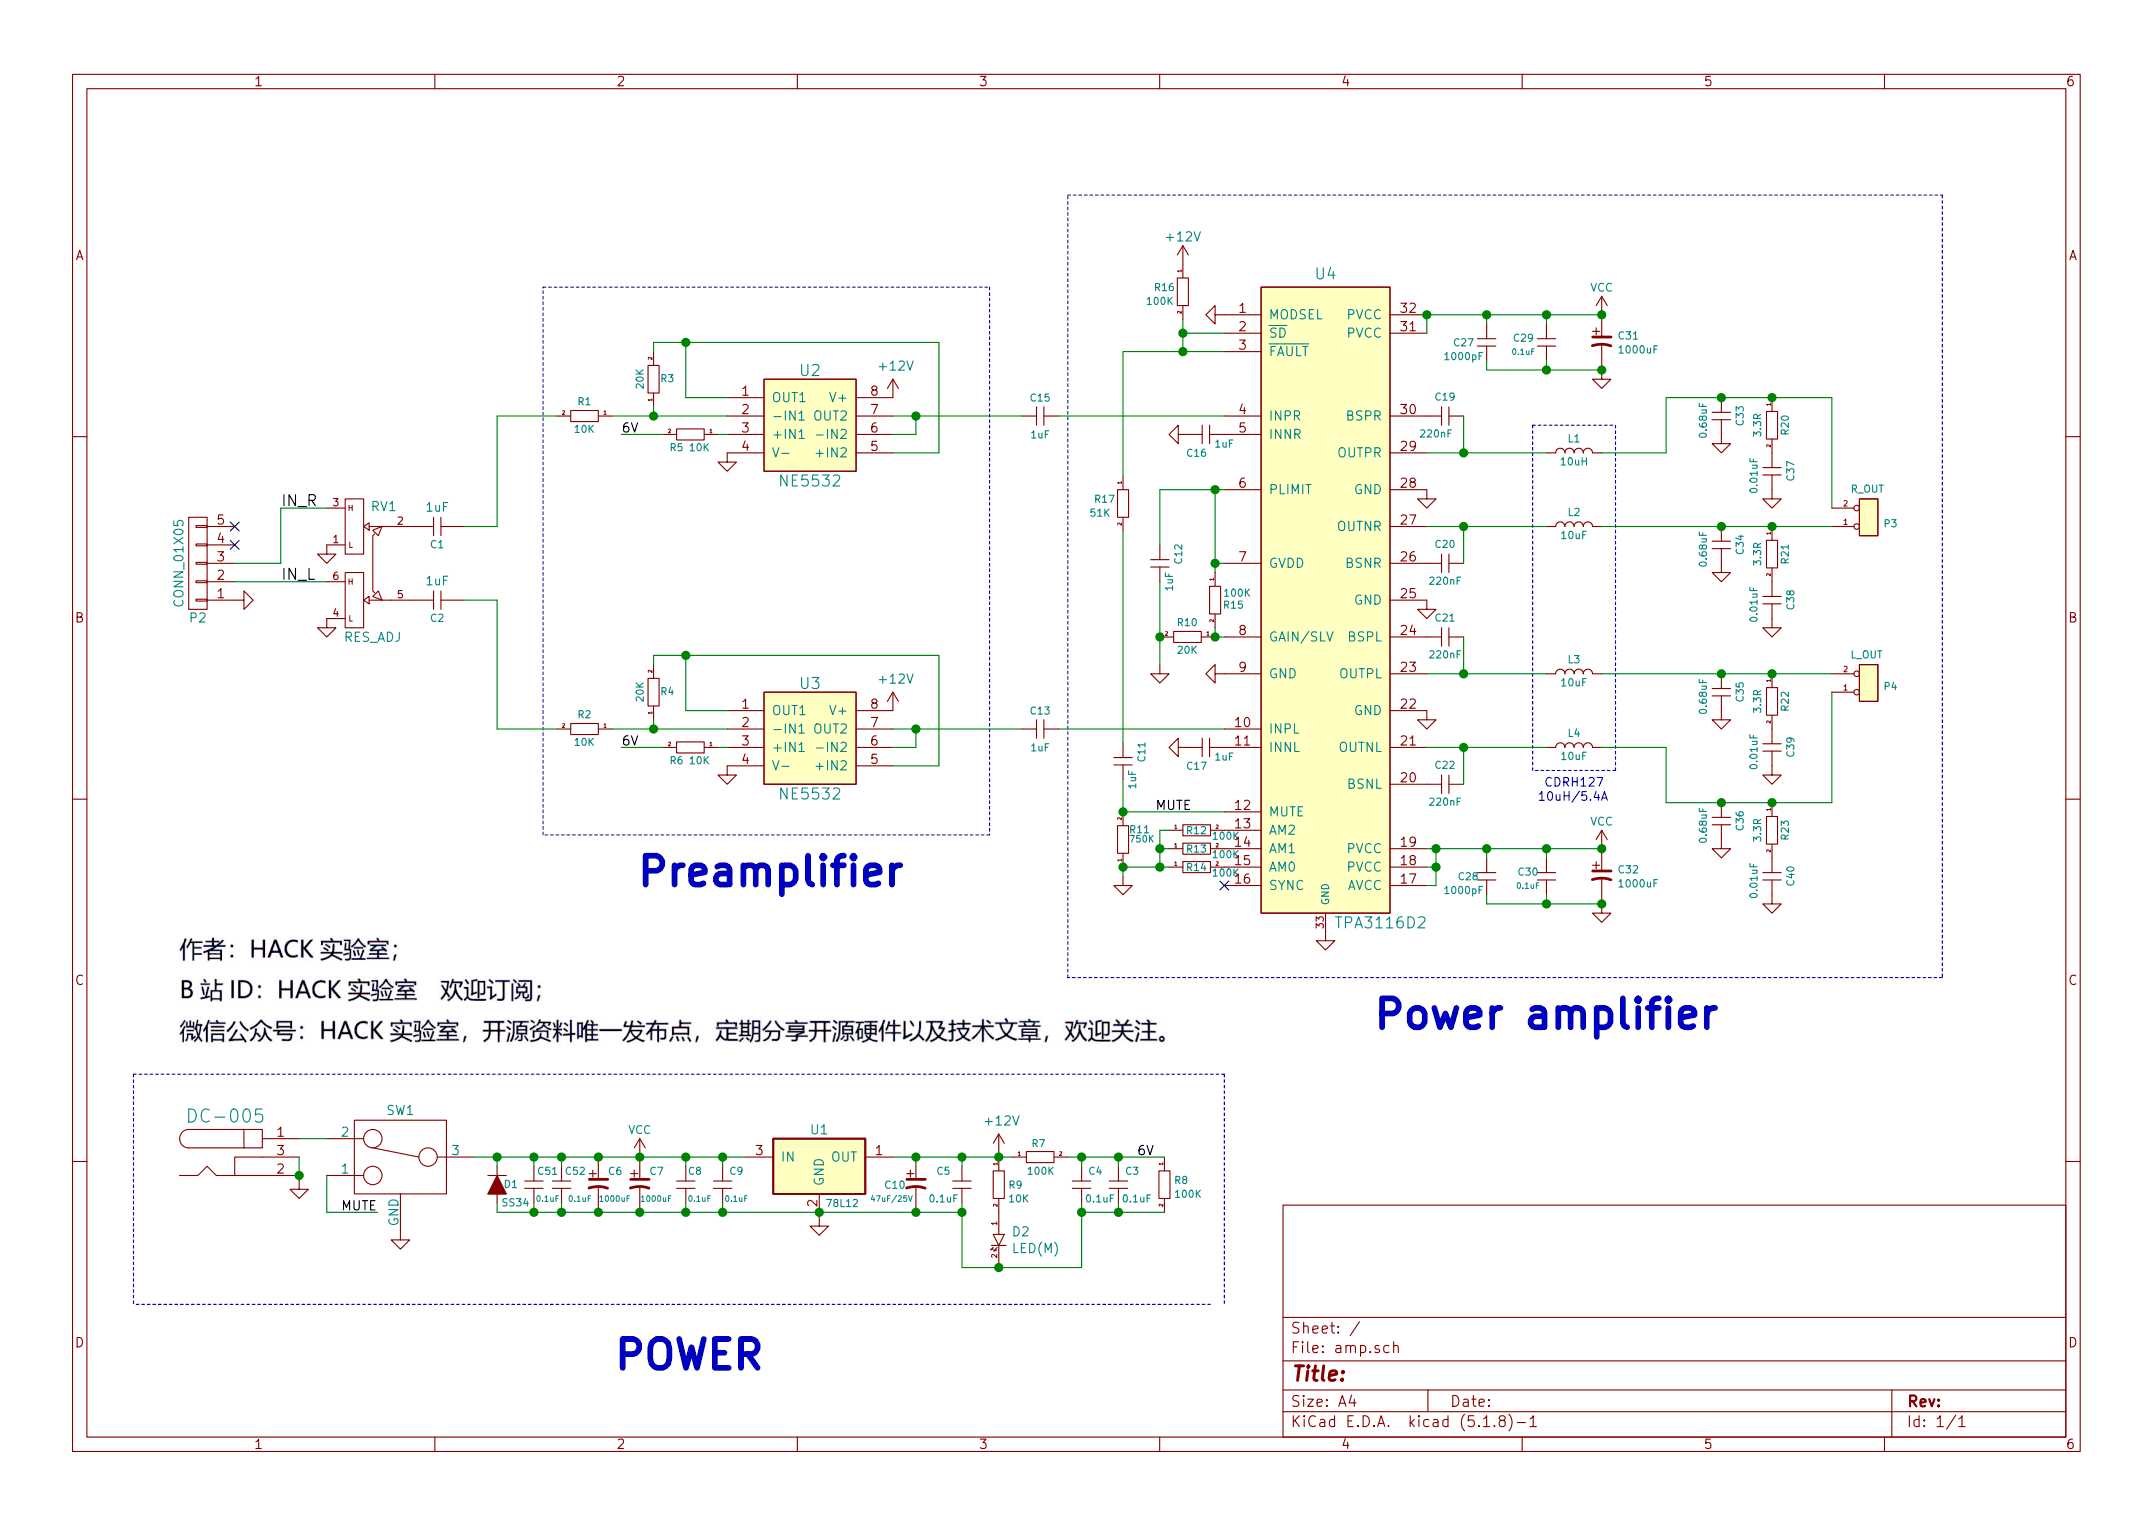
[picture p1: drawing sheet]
EESchema Schematic File Version 4
EELAYER 30 0
EELAYER END
$Descr A4 11693 8268
encoding utf-8
Sheet 1 1
Title ""
Date ""
Rev ""
Comp ""
Comment1 ""
Comment2 ""
Comment3 ""
Comment4 ""
$EndDescr
$Comp
L LibCool:C(M) C2
U 1 1
P 2375 3250
F 0 "C2" H 2375 3350 40  0000 C CNN
F 1 "1uF" H 2375 3150 47  0000 C CNN
F 2 "Capacitor_THT:CP_Radial_D5.0mm_P2.50mm" H 2413 3100 30  0001 C CNN
F 3 "" H 2375 3250 60  0000 C CNN
	1    2375 3250
	1    0    0    1   
$EndComp
Wire Wire Line
	1525 2750 1775 2750
NoConn ~ 1275 2850
NoConn ~ 1275 2950
$Comp
L amp-rescue:CONN_01X05-Hifi-rescue P2
U 1 1
P 1075 3050
F 0 "P2" H 1075 3350 50  0000 C CNN
F 1 "CONN_01X05" V 1175 3050 50  0000 C CNN
F 2 "NewLibCool:Audio_3.5mm" H 1075 3050 50  0001 C CNN
F 3 "" H 1075 3050 50  0000 C CNN
	1    1075 3050
	-1   0    0    1   
$EndComp
Text Label 1525 2750 0    60   ~ 0
IN_R
Text Label 1525 3150 0    60   ~ 0
IN_L
$Comp
L power:GND #PWR03
U 1 1
P 1275 3250
F 0 "#PWR03" H 1275 3000 50  0001 C CNN
F 1 "GND" H 1275 3100 50  0001 C CNN
F 2 "" H 1275 3250 50  0000 C CNN
F 3 "" H 1275 3250 50  0000 C CNN
	1    1275 3250
	0    -1   1    0   
$EndComp
$Comp
L power:GND #PWR01
U 1 1
P 1775 2950
F 0 "#PWR01" H 1775 2700 50  0001 C CNN
F 1 "GND" H 1775 2800 50  0001 C CNN
F 2 "" H 1775 2950 50  0000 C CNN
F 3 "" H 1775 2950 50  0000 C CNN
	1    1775 2950
	-1   0    0    -1  
$EndComp
$Comp
L power:GND #PWR02
U 1 1
P 1775 3350
F 0 "#PWR02" H 1775 3100 50  0001 C CNN
F 1 "GND" H 1775 3200 50  0001 C CNN
F 2 "" H 1775 3350 50  0000 C CNN
F 3 "" H 1775 3350 50  0000 C CNN
	1    1775 3350
	-1   0    0    -1  
$EndComp
Wire Wire Line
	1275 3050 1525 3050
Wire Wire Line
	7750 4600 7800 4600
Wire Wire Line
	7800 4600 7800 4700
Wire Wire Line
	7750 4800 7800 4800
Wire Wire Line
	7750 4700 7800 4700
Connection ~ 7800 4700
Wire Wire Line
	7800 4700 7800 4800
$Comp
L power:GND #PWR0101
U 1 1
P 7750 3250
F 0 "#PWR0101" H 7750 3000 50  0001 C CNN
F 1 "GND" H 7750 3100 50  0001 C CNN
F 2 "" H 7750 3250 50  0000 C CNN
F 3 "" H 7750 3250 50  0000 C CNN
	1    7750 3250
	1    0    0    -1  
$EndComp
$Comp
L power:GND #PWR0102
U 1 1
P 6100 4750
F 0 "#PWR0102" H 6100 4500 50  0001 C CNN
F 1 "GND" H 6100 4600 50  0001 C CNN
F 2 "" H 6100 4750 50  0000 C CNN
F 3 "" H 6100 4750 50  0000 C CNN
	1    6100 4750
	1    0    0    -1  
$EndComp
$Comp
L power:VCC #PWR0103
U 1 1
P 8700 4600
F 0 "#PWR0103" H 8700 4450 50  0001 C CNN
F 1 "VCC" H 8700 4750 43  0000 C CNN
F 2 "" H 8700 4600 50  0000 C CNN
F 3 "" H 8700 4600 50  0000 C CNN
	1    8700 4600
	1    0    0    -1  
$EndComp
Connection ~ 7800 4600
$Comp
L power:GND #PWR0104
U 1 1
P 7750 2650
F 0 "#PWR0104" H 7750 2400 50  0001 C CNN
F 1 "GND" H 7750 2500 50  0001 C CNN
F 2 "" H 7750 2650 50  0000 C CNN
F 3 "" H 7750 2650 50  0000 C CNN
	1    7750 2650
	1    0    0    -1  
$EndComp
$Comp
L power:GND #PWR0105
U 1 1
P 7750 3850
F 0 "#PWR0105" H 7750 3600 50  0001 C CNN
F 1 "GND" H 7750 3700 50  0001 C CNN
F 2 "" H 7750 3850 50  0000 C CNN
F 3 "" H 7750 3850 50  0000 C CNN
	1    7750 3850
	1    0    0    -1  
$EndComp
$Comp
L LibCool:Inductor L2
U 1 1
P 8550 2850
F 0 "L2" V 8625 2850 40  0000 C CNN
F 1 "10uF" V 8500 2850 40  0000 C CNN
F 2 "Inductor_SMD:L_Bourns_SRR1260" H 8550 2850 60  0001 C CNN
F 3 "" H 8550 2850 60  0000 C CNN
	1    8550 2850
	0    -1   -1   0   
$EndComp
Wire Wire Line
	7750 2850 7950 2850
Wire Wire Line
	7750 3650 7950 3650
$Comp
L LibCool:Inductor L3
U 1 1
P 8550 3650
F 0 "L3" V 8625 3650 40  0000 C CNN
F 1 "10uF" V 8500 3650 40  0000 C CNN
F 2 "Inductor_SMD:L_Bourns_SRR1260" H 8550 3650 60  0001 C CNN
F 3 "" H 8550 3650 60  0000 C CNN
	1    8550 3650
	0    -1   -1   0   
$EndComp
Wire Wire Line
	7750 2450 7950 2450
Wire Wire Line
	7750 4050 7950 4050
$Comp
L LibCool:Inductor L1
U 1 1
P 8550 2450
F 0 "L1" V 8625 2450 40  0000 C CNN
F 1 "10uH" V 8500 2450 40  0000 C CNN
F 2 "Inductor_SMD:L_Bourns_SRR1260" H 8550 2450 60  0001 C CNN
F 3 "" H 8550 2450 60  0000 C CNN
	1    8550 2450
	0    -1   -1   0   
$EndComp
$Comp
L LibCool:Inductor L4
U 1 1
P 8550 4050
F 0 "L4" V 8625 4050 40  0000 C CNN
F 1 "10uF" V 8500 4050 40  0000 C CNN
F 2 "Inductor_SMD:L_Bourns_SRR1260" H 8550 4050 60  0001 C CNN
F 3 "" H 8550 4050 60  0000 C CNN
	1    8550 4050
	0    -1   -1   0   
$EndComp
Wire Wire Line
	7950 2250 7950 2450
Connection ~ 7950 2450
Wire Wire Line
	7950 3050 7950 2850
Connection ~ 7950 2850
Wire Wire Line
	7950 3450 7950 3650
Connection ~ 7950 3650
Wire Wire Line
	7950 4250 7950 4050
Connection ~ 7950 4050
$Comp
L LibCool:C(MM) C19
U 1 1
P 7850 2250
F 0 "C19" H 7850 2150 39  0000 C CNN
F 1 "220nF" H 7900 2350 39  0000 C CNN
F 2 "NewLibCool:0805_C" H 7888 2100 30  0001 C CNN
F 3 "" H 7850 2250 60  0000 C CNN
	1    7850 2250
	-1   0    0    1   
$EndComp
$Comp
L LibCool:C(MM) C21
U 1 1
P 7850 3450
F 0 "C21" H 7850 3350 39  0000 C CNN
F 1 "220nF" H 7850 3550 39  0000 C CNN
F 2 "NewLibCool:0805_C" H 7888 3300 30  0001 C CNN
F 3 "" H 7850 3450 60  0000 C CNN
	1    7850 3450
	-1   0    0    1   
$EndComp
$Comp
L LibCool:C(MM) C20
U 1 1
P 7850 3050
F 0 "C20" H 7850 2950 39  0000 C CNN
F 1 "220nF" H 7850 3150 39  0000 C CNN
F 2 "NewLibCool:0805_C" H 7888 2900 30  0001 C CNN
F 3 "" H 7850 3050 60  0000 C CNN
	1    7850 3050
	-1   0    0    1   
$EndComp
$Comp
L LibCool:C(MM) C22
U 1 1
P 7850 4250
F 0 "C22" H 7850 4150 39  0000 C CNN
F 1 "220nF" H 7850 4350 39  0000 C CNN
F 2 "NewLibCool:0805_C" H 7888 4100 30  0001 C CNN
F 3 "" H 7850 4250 60  0000 C CNN
	1    7850 4250
	-1   0    0    1   
$EndComp
$Comp
L LibCool:CONN_2(M) P3
U 1 1
P 10200 2800
F 0 "P3" H 10228 2838 39  0000 L CNN
F 1 "R_OUT" H 10050 2650 39  0000 L CNN
F 2 "Connector_Phoenix_MSTB:PhoenixContact_MSTBA_2,5_2-G_1x02_P5.00mm_Horizontal" H 10200 2800 60  0001 C CNN
F 3 "" H 10200 2800 60  0000 C CNN
	1    10200 2800
	1    0    0    1   
$EndComp
$Comp
L LibCool:CONN_2(M) P4
U 1 1
P 10200 3700
F 0 "P4" H 10228 3722 39  0000 L CNN
F 1 "L_OUT" H 10050 3550 39  0000 L CNN
F 2 "Connector_Phoenix_MSTB:PhoenixContact_MSTBA_2,5_2-G_1x02_P5.00mm_Horizontal" H 10200 3700 60  0001 C CNN
F 3 "" H 10200 3700 60  0000 C CNN
	1    10200 3700
	1    0    0    1   
$EndComp
$Comp
L LibCool:C(MM) C33
U 1 1
P 9350 2250
F 0 "C33" H 9350 2150 39  0000 C CNN
F 1 "0.68uF" H 9325 2350 39  0000 C CNN
F 2 "NewLibCool:0805_C" H 9388 2100 30  0001 C CNN
F 3 "" H 9350 2250 60  0000 C CNN
	1    9350 2250
	0    -1   -1   0   
$EndComp
$Comp
L LibCool:C(MM) C34
U 1 1
P 9350 2950
F 0 "C34" H 9350 2850 39  0000 C CNN
F 1 "0.68uF" H 9325 3050 39  0000 C CNN
F 2 "NewLibCool:0805_C" H 9388 2800 30  0001 C CNN
F 3 "" H 9350 2950 60  0000 C CNN
	1    9350 2950
	0    -1   -1   0   
$EndComp
$Comp
L LibCool:C(MM) C36
U 1 1
P 9350 4450
F 0 "C36" H 9350 4350 39  0000 C CNN
F 1 "0.68uF" H 9325 4550 39  0000 C CNN
F 2 "NewLibCool:0805_C" H 9388 4300 30  0001 C CNN
F 3 "" H 9350 4450 60  0000 C CNN
	1    9350 4450
	0    -1   -1   0   
$EndComp
$Comp
L power:GND #PWR0110
U 1 1
P 9350 2350
F 0 "#PWR0110" H 9350 2100 50  0001 C CNN
F 1 "GND" H 9350 2200 50  0001 C CNN
F 2 "" H 9350 2350 50  0000 C CNN
F 3 "" H 9350 2350 50  0000 C CNN
	1    9350 2350
	1    0    0    -1  
$EndComp
$Comp
L power:GND #PWR0111
U 1 1
P 9350 3050
F 0 "#PWR0111" H 9350 2800 50  0001 C CNN
F 1 "GND" H 9350 2900 50  0001 C CNN
F 2 "" H 9350 3050 50  0000 C CNN
F 3 "" H 9350 3050 50  0000 C CNN
	1    9350 3050
	1    0    0    -1  
$EndComp
$Comp
L power:GND #PWR0112
U 1 1
P 9350 4550
F 0 "#PWR0112" H 9350 4300 50  0001 C CNN
F 1 "GND" H 9350 4400 50  0001 C CNN
F 2 "" H 9350 4550 50  0000 C CNN
F 3 "" H 9350 4550 50  0000 C CNN
	1    9350 4550
	1    0    0    -1  
$EndComp
Wire Wire Line
	9950 2150 9950 2750
$Comp
L LibCool:RES(M) R20
U 1 1
P 9625 2300
F 0 "R20" H 9625 2375 39  0000 C CNN
F 1 "3.3R" H 9625 2225 39  0000 C CNN
F 2 "NewLibCool:0805_R" H 9625 2300 60  0001 C CNN
F 3 "" H 9625 2300 60  0000 C CNN
	1    9625 2300
	0    1    1    0   
$EndComp
$Comp
L LibCool:C(MM) C37
U 1 1
P 9625 2550
F 0 "C37" H 9625 2450 39  0000 C CNN
F 1 "0.01uF" H 9600 2650 39  0000 C CNN
F 2 "NewLibCool:0805_C" H 9663 2400 30  0001 C CNN
F 3 "" H 9625 2550 60  0000 C CNN
	1    9625 2550
	0    -1   -1   0   
$EndComp
$Comp
L power:GND #PWR0113
U 1 1
P 9625 2650
F 0 "#PWR0113" H 9625 2400 50  0001 C CNN
F 1 "GND" H 9625 2500 50  0001 C CNN
F 2 "" H 9625 2650 50  0000 C CNN
F 3 "" H 9625 2650 50  0000 C CNN
	1    9625 2650
	1    0    0    -1  
$EndComp
Wire Wire Line
	8700 2450 9050 2450
Wire Wire Line
	9050 2450 9050 2150
$Comp
L LibCool:RES(M) R22
U 1 1
P 9625 3800
F 0 "R22" H 9625 3875 39  0000 C CNN
F 1 "3.3R" H 9625 3725 39  0000 C CNN
F 2 "NewLibCool:0805_R" H 9625 3800 60  0001 C CNN
F 3 "" H 9625 3800 60  0000 C CNN
	1    9625 3800
	0    1    1    0   
$EndComp
$Comp
L LibCool:C(MM) C39
U 1 1
P 9625 4050
F 0 "C39" H 9625 3950 39  0000 C CNN
F 1 "0.01uF" H 9600 4150 39  0000 C CNN
F 2 "NewLibCool:0805_C" H 9663 3900 30  0001 C CNN
F 3 "" H 9625 4050 60  0000 C CNN
	1    9625 4050
	0    -1   -1   0   
$EndComp
$Comp
L power:GND #PWR0114
U 1 1
P 9625 4150
F 0 "#PWR0114" H 9625 3900 50  0001 C CNN
F 1 "GND" H 9625 4000 50  0001 C CNN
F 2 "" H 9625 4150 50  0000 C CNN
F 3 "" H 9625 4150 50  0000 C CNN
	1    9625 4150
	1    0    0    -1  
$EndComp
Wire Wire Line
	9050 2150 9350 2150
$Comp
L LibCool:C(MM) C35
U 1 1
P 9350 3750
F 0 "C35" H 9350 3650 39  0000 C CNN
F 1 "0.68uF" H 9325 3850 39  0000 C CNN
F 2 "NewLibCool:0805_C" H 9388 3600 30  0001 C CNN
F 3 "" H 9350 3750 60  0000 C CNN
	1    9350 3750
	0    -1   -1   0   
$EndComp
$Comp
L power:GND #PWR0115
U 1 1
P 9350 3850
F 0 "#PWR0115" H 9350 3600 50  0001 C CNN
F 1 "GND" H 9350 3700 50  0001 C CNN
F 2 "" H 9350 3850 50  0000 C CNN
F 3 "" H 9350 3850 50  0000 C CNN
	1    9350 3850
	1    0    0    -1  
$EndComp
Wire Wire Line
	8700 4050 9050 4050
Wire Wire Line
	9050 4050 9050 4350
Wire Wire Line
	9050 4350 9350 4350
Wire Wire Line
	9950 4350 9950 3750
$Comp
L LibCool:RES(M) R21
U 1 1
P 9625 3000
F 0 "R21" H 9625 3075 39  0000 C CNN
F 1 "3.3R" H 9625 2925 39  0000 C CNN
F 2 "NewLibCool:0805_R" H 9625 3000 60  0001 C CNN
F 3 "" H 9625 3000 60  0000 C CNN
	1    9625 3000
	0    1    1    0   
$EndComp
$Comp
L LibCool:C(MM) C38
U 1 1
P 9625 3250
F 0 "C38" H 9625 3150 39  0000 C CNN
F 1 "0.01uF" H 9600 3350 39  0000 C CNN
F 2 "NewLibCool:0805_C" H 9663 3100 30  0001 C CNN
F 3 "" H 9625 3250 60  0000 C CNN
	1    9625 3250
	0    -1   -1   0   
$EndComp
$Comp
L power:GND #PWR0116
U 1 1
P 9625 3350
F 0 "#PWR0116" H 9625 3100 50  0001 C CNN
F 1 "GND" H 9625 3200 50  0001 C CNN
F 2 "" H 9625 3350 50  0000 C CNN
F 3 "" H 9625 3350 50  0000 C CNN
	1    9625 3350
	1    0    0    -1  
$EndComp
$Comp
L LibCool:RES(M) R23
U 1 1
P 9625 4500
F 0 "R23" H 9625 4575 39  0000 C CNN
F 1 "3.3R" H 9625 4425 39  0000 C CNN
F 2 "NewLibCool:0805_R" H 9625 4500 60  0001 C CNN
F 3 "" H 9625 4500 60  0000 C CNN
	1    9625 4500
	0    1    1    0   
$EndComp
$Comp
L LibCool:C(MM) C40
U 1 1
P 9625 4750
F 0 "C40" H 9625 4650 39  0000 C CNN
F 1 "0.01uF" H 9600 4850 39  0000 C CNN
F 2 "NewLibCool:0805_C" H 9663 4600 30  0001 C CNN
F 3 "" H 9625 4750 60  0000 C CNN
	1    9625 4750
	0    -1   -1   0   
$EndComp
$Comp
L power:GND #PWR0117
U 1 1
P 9625 4850
F 0 "#PWR0117" H 9625 4600 50  0001 C CNN
F 1 "GND" H 9625 4700 50  0001 C CNN
F 2 "" H 9625 4850 50  0000 C CNN
F 3 "" H 9625 4850 50  0000 C CNN
	1    9625 4850
	1    0    0    -1  
$EndComp
Connection ~ 9350 2150
Connection ~ 9625 2150
Wire Wire Line
	9625 2150 9950 2150
Wire Wire Line
	9350 2150 9625 2150
Connection ~ 9625 2850
Wire Wire Line
	9350 2850 9625 2850
Wire Wire Line
	9625 2850 9950 2850
Connection ~ 9625 3650
Wire Wire Line
	9350 3650 9625 3650
Wire Wire Line
	9625 3650 9950 3650
Connection ~ 9350 4350
Connection ~ 9625 4350
Wire Wire Line
	9350 4350 9625 4350
Wire Wire Line
	9625 4350 9950 4350
Wire Notes Line
	8775 2300 8775 4175
Wire Notes Line
	8775 4175 8325 4175
Wire Notes Line
	8325 4175 8325 2300
Wire Notes Line
	8325 2300 8775 2300
Text Notes 8350 4350 0    47   ~ 0
 CDRH127\n10uH/5.4A
$Comp
L LibCool:C(MM) C27
U 1 1
P 8075 1850
F 0 "C27" V 8075 1725 39  0000 C CNN
F 1 "1000pF" V 8150 1725 39  0000 C CNN
F 2 "NewLibCool:0805_C" H 8113 1700 30  0001 C CNN
F 3 "" H 8075 1850 60  0000 C CNN
	1    8075 1850
	0    1    1    0   
$EndComp
$Comp
L LibCool:C(MM) C29
U 1 1
P 8400 1850
F 0 "C29" V 8375 1725 39  0000 C CNN
F 1 "0.1uF" V 8450 1725 31  0000 C CNN
F 2 "NewLibCool:0805_C" H 8438 1700 30  0001 C CNN
F 3 "" H 8400 1850 60  0000 C CNN
	1    8400 1850
	0    1    1    0   
$EndComp
$Comp
L power:GND #PWR0118
U 1 1
P 8700 2000
F 0 "#PWR0118" H 8700 1750 50  0001 C CNN
F 1 "GND" H 8700 1850 50  0001 C CNN
F 2 "" H 8700 2000 50  0000 C CNN
F 3 "" H 8700 2000 50  0000 C CNN
	1    8700 2000
	1    0    0    -1  
$EndComp
$Comp
L LibCool:C(MM) C28
U 1 1
P 8075 4750
F 0 "C28" V 8075 4650 39  0000 C CNN
F 1 "1000pF" V 8150 4625 39  0000 C CNN
F 2 "NewLibCool:0805_C" H 8113 4600 30  0001 C CNN
F 3 "" H 8075 4750 60  0000 C CNN
	1    8075 4750
	0    1    1    0   
$EndComp
$Comp
L LibCool:C(MM) C30
U 1 1
P 8400 4750
F 0 "C30" V 8375 4650 39  0000 C CNN
F 1 "0.1uF" V 8450 4650 31  0000 C CNN
F 2 "NewLibCool:0805_C" H 8438 4600 30  0001 C CNN
F 3 "" H 8400 4750 60  0000 C CNN
	1    8400 4750
	0    1    1    0   
$EndComp
$Comp
L power:GND #PWR0119
U 1 1
P 8700 4900
F 0 "#PWR0119" H 8700 4650 50  0001 C CNN
F 1 "GND" H 8700 4750 50  0001 C CNN
F 2 "" H 8700 4900 50  0000 C CNN
F 3 "" H 8700 4900 50  0000 C CNN
	1    8700 4900
	1    0    0    -1  
$EndComp
$Comp
L LibCool:CC1 C31
U 1 1
P 8700 1850
F 0 "C31" H 8784 1888 40  0000 L CNN
F 1 "1000uF" H 8784 1812 40  0000 L CNN
F 2 "Capacitor_THT:CP_Radial_D10.0mm_P5.00mm" H 8700 1850 60  0001 C CNN
F 3 "" H 8700 1850 60  0000 C CNN
	1    8700 1850
	1    0    0    -1  
$EndComp
Wire Wire Line
	8700 2000 8400 2000
Wire Wire Line
	8400 2000 8400 1950
Connection ~ 8700 2000
Wire Wire Line
	7750 1700 8075 1700
Wire Wire Line
	8400 1750 8400 1700
Connection ~ 8400 1700
Wire Wire Line
	8400 1700 8700 1700
Wire Wire Line
	8075 1750 8075 1700
Connection ~ 8075 1700
Wire Wire Line
	8075 1700 8400 1700
Wire Wire Line
	8400 2000 8075 2000
Connection ~ 8400 2000
Wire Wire Line
	8075 1950 8075 2000
$Comp
L LibCool:CC1 C32
U 1 1
P 8700 4750
F 0 "C32" H 8784 4788 40  0000 L CNN
F 1 "1000uF" H 8784 4712 40  0000 L CNN
F 2 "Capacitor_THT:CP_Radial_D10.0mm_P5.00mm" H 8700 4750 60  0001 C CNN
F 3 "" H 8700 4750 60  0000 C CNN
	1    8700 4750
	1    0    0    -1  
$EndComp
Wire Wire Line
	8700 4900 8400 4900
Wire Wire Line
	8075 4900 8075 4850
Connection ~ 8700 4900
Wire Wire Line
	7800 4600 8075 4600
Wire Wire Line
	8075 4650 8075 4600
Connection ~ 8075 4600
Wire Wire Line
	8075 4600 8400 4600
Wire Wire Line
	7750 1800 7750 1700
Wire Wire Line
	8400 4650 8400 4600
Connection ~ 8400 4600
Wire Wire Line
	8400 4600 8700 4600
Wire Wire Line
	8400 4850 8400 4900
Connection ~ 8400 4900
Wire Wire Line
	8400 4900 8075 4900
Connection ~ 8700 4600
$Comp
L power:GND #PWR0120
U 1 1
P 6650 1700
F 0 "#PWR0120" H 6650 1450 50  0001 C CNN
F 1 "GND" H 6650 1550 50  0001 C CNN
F 2 "" H 6650 1700 50  0000 C CNN
F 3 "" H 6650 1700 50  0000 C CNN
	1    6650 1700
	0    1    1    0   
$EndComp
Wire Wire Line
	6650 1800 6425 1800
$Comp
L LibCool:C(MM) C16
U 1 1
P 6550 2350
F 0 "C16" H 6500 2250 39  0000 C CNN
F 1 "1uF" H 6650 2300 39  0000 C CNN
F 2 "NewLibCool:0805_C" H 6588 2200 30  0001 C CNN
F 3 "" H 6550 2350 60  0000 C CNN
	1    6550 2350
	1    0    0    -1  
$EndComp
$Comp
L power:GND #PWR0121
U 1 1
P 6450 2350
F 0 "#PWR0121" H 6450 2100 50  0001 C CNN
F 1 "GND" H 6450 2200 50  0001 C CNN
F 2 "" H 6450 2350 50  0000 C CNN
F 3 "" H 6450 2350 50  0000 C CNN
	1    6450 2350
	0    1    1    0   
$EndComp
$Comp
L LibCool:C(MM) C17
U 1 1
P 6550 4050
F 0 "C17" H 6500 3950 39  0000 C CNN
F 1 "1uF" H 6650 4000 39  0000 C CNN
F 2 "NewLibCool:0805_C" H 6588 3900 30  0001 C CNN
F 3 "" H 6550 4050 60  0000 C CNN
	1    6550 4050
	1    0    0    -1  
$EndComp
$Comp
L power:GND #PWR0122
U 1 1
P 6450 4050
F 0 "#PWR0122" H 6450 3800 50  0001 C CNN
F 1 "GND" H 6450 3900 50  0001 C CNN
F 2 "" H 6450 4050 50  0000 C CNN
F 3 "" H 6450 4050 50  0000 C CNN
	1    6450 4050
	0    1    1    0   
$EndComp
$Comp
L power:GND #PWR0123
U 1 1
P 6650 3650
F 0 "#PWR0123" H 6650 3400 50  0001 C CNN
F 1 "GND" H 6650 3500 50  0001 C CNN
F 2 "" H 6650 3650 50  0000 C CNN
F 3 "" H 6650 3650 50  0000 C CNN
	1    6650 3650
	0    1    1    0   
$EndComp
Connection ~ 7750 1700
$Comp
L LibCool:TPA3116D2 U4
U 1 1
P 7200 3250
F 0 "U4" H 7200 5025 60  0000 C CNN
F 1 "TPA3116D2" H 7500 1500 60  0000 C CNN
F 2 "NewLibCool:HTSSOP-32-1EP" H 7300 4150 60  0001 C CNN
F 3 "" H 7300 4150 60  0001 C CNN
	1    7200 3250
	1    0    0    -1  
$EndComp
$Comp
L LibCool:RES(M) R15
U 1 1
P 6600 3250
F 0 "R15" V 6625 3350 39  0000 C CNN
F 1 "100K" V 6560 3370 39  0000 C CNN
F 2 "NewLibCool:0805_R" H 6600 3250 60  0001 C CNN
F 3 "" H 6600 3250 60  0000 C CNN
	1    6600 3250
	0    1    1    0   
$EndComp
$Comp
L LibCool:RES(M) R10
U 1 1
P 6450 3450
F 0 "R10" H 6450 3375 39  0000 C CNN
F 1 "20K" H 6450 3525 39  0000 C CNN
F 2 "NewLibCool:0805_R" H 6450 3450 60  0001 C CNN
F 3 "" H 6450 3450 60  0000 C CNN
	1    6450 3450
	-1   0    0    1   
$EndComp
$Comp
L power:GND #PWR0124
U 1 1
P 6300 3600
F 0 "#PWR0124" H 6300 3350 50  0001 C CNN
F 1 "GND" H 6300 3450 50  0001 C CNN
F 2 "" H 6300 3600 50  0000 C CNN
F 3 "" H 6300 3600 50  0000 C CNN
	1    6300 3600
	1    0    0    -1  
$EndComp
Wire Wire Line
	6650 2650 6600 2650
Wire Wire Line
	6600 2650 6600 3050
Wire Wire Line
	6650 3050 6600 3050
Connection ~ 6600 3050
Wire Wire Line
	6600 3050 6600 3100
Wire Wire Line
	6600 3400 6600 3450
Connection ~ 6600 3450
Wire Wire Line
	6600 3450 6650 3450
$Comp
L LibCool:C(MM) C15
U 1 1
P 5650 2250
F 0 "C15" H 5650 2350 39  0000 C CNN
F 1 "1uF" H 5650 2150 39  0000 C CNN
F 2 "NewLibCool:0805_C" H 5688 2100 30  0001 C CNN
F 3 "" H 5650 2250 60  0000 C CNN
	1    5650 2250
	1    0    0    -1  
$EndComp
$Comp
L LibCool:C(MM) C13
U 1 1
P 5650 3950
F 0 "C13" H 5650 4050 39  0000 C CNN
F 1 "1uF" H 5650 3850 39  0000 C CNN
F 2 "NewLibCool:0805_C" H 5688 3800 30  0001 C CNN
F 3 "" H 5650 3950 60  0000 C CNN
	1    5650 3950
	1    0    0    -1  
$EndComp
Wire Wire Line
	5750 2250 6650 2250
Wire Wire Line
	5750 3950 6650 3950
$Comp
L LibCool:RES(M) R12
U 1 1
P 6500 4500
F 0 "R12" H 6440 4500 39  0000 L CNN
F 1 "100K" H 6580 4470 39  0000 L CNN
F 2 "NewLibCool:0805_R" H 6500 4500 60  0001 C CNN
F 3 "" H 6500 4500 60  0000 C CNN
	1    6500 4500
	1    0    0    -1  
$EndComp
Wire Wire Line
	6350 4500 6300 4500
Wire Wire Line
	6350 4600 6300 4600
Connection ~ 6300 4600
Wire Wire Line
	6300 4600 6300 4500
Connection ~ 6300 4700
Wire Wire Line
	6300 4700 6300 4600
Wire Wire Line
	6425 1800 6425 1900
Wire Wire Line
	6425 1900 6650 1900
$Comp
L power:VCC #PWR0125
U 1 1
P 8700 1700
F 0 "#PWR0125" H 8700 1550 50  0001 C CNN
F 1 "VCC" H 8700 1850 43  0000 C CNN
F 2 "" H 8700 1700 50  0000 C CNN
F 3 "" H 8700 1700 50  0000 C CNN
	1    8700 1700
	1    0    0    -1  
$EndComp
Connection ~ 8700 1700
Connection ~ 2700 6275
Connection ~ 3250 6275
Wire Wire Line
	3250 6275 3475 6275
Connection ~ 3475 6275
$Comp
L power:VCC #PWR0127
U 1 1
P 3475 6275
F 0 "#PWR0127" H 3475 6125 50  0001 C CNN
F 1 "VCC" H 3475 6425 43  0000 C CNN
F 2 "" H 3475 6275 50  0000 C CNN
F 3 "" H 3475 6275 50  0000 C CNN
	1    3475 6275
	1    0    0    -1  
$EndComp
Wire Wire Line
	4850 6275 4975 6275
Connection ~ 4975 6275
Wire Wire Line
	4975 6275 5225 6275
Connection ~ 5225 6275
Wire Wire Line
	5225 6275 5425 6275
Wire Wire Line
	5425 6275 5500 6275
Connection ~ 5425 6275
Wire Wire Line
	6425 1725 6425 1800
$Comp
L LibCool:RES(M) R16
U 1 1
P 6425 1575
F 0 "R16" V 6400 1475 39  0000 C CNN
F 1 "100K" V 6475 1450 39  0000 C CNN
F 2 "NewLibCool:0805_R" H 6425 1575 60  0001 C CNN
F 3 "" H 6425 1575 60  0000 C CNN
	1    6425 1575
	0    1    1    0   
$EndComp
$Comp
L LibCool:RES(M) R7
U 1 1
P 5650 6275
F 0 "R7" H 5600 6350 39  0000 L CNN
F 1 "100K" H 5575 6200 39  0000 L CNN
F 2 "NewLibCool:0805_R" H 5650 6275 60  0001 C CNN
F 3 "" H 5650 6275 60  0000 C CNN
	1    5650 6275
	1    0    0    -1  
$EndComp
$Comp
L LibCool:OPA2604 U2
U 1 1
P 4400 2300
F 0 "U2" H 4400 2600 60  0000 C CNN
F 1 "NE5532" H 4400 2000 60  0000 C CNN
F 2 "NewLibCool:DIP-8_NEW" H 4400 2450 60  0001 C CNN
F 3 "" H 4400 2450 60  0000 C CNN
	1    4400 2300
	1    0    0    -1  
$EndComp
Wire Wire Line
	4850 2250 4975 2250
$Comp
L LibCool:OPA2604 U3
U 1 1
P 4400 4000
F 0 "U3" H 4400 4300 60  0000 C CNN
F 1 "NE5532" H 4400 3700 60  0000 C CNN
F 2 "NewLibCool:DIP-8_NEW" H 4400 4150 60  0001 C CNN
F 3 "" H 4400 4150 60  0000 C CNN
	1    4400 4000
	1    0    0    -1  
$EndComp
$Comp
L power:GND #PWR0135
U 1 1
P 3950 2450
F 0 "#PWR0135" H 3950 2200 50  0001 C CNN
F 1 "GND" H 3950 2300 50  0001 C CNN
F 2 "" H 3950 2450 50  0000 C CNN
F 3 "" H 3950 2450 50  0000 C CNN
	1    3950 2450
	1    0    0    -1  
$EndComp
$Comp
L power:GND #PWR0136
U 1 1
P 3950 4150
F 0 "#PWR0136" H 3950 3900 50  0001 C CNN
F 1 "GND" H 3950 4000 50  0001 C CNN
F 2 "" H 3950 4150 50  0000 C CNN
F 3 "" H 3950 4150 50  0000 C CNN
	1    3950 4150
	1    0    0    -1  
$EndComp
Wire Wire Line
	4850 2350 4975 2350
Wire Wire Line
	4975 2350 4975 2250
Connection ~ 4975 2250
Wire Wire Line
	4850 4050 4975 4050
Wire Wire Line
	4975 4050 4975 3950
Connection ~ 4975 3950
Wire Wire Line
	4975 3950 4850 3950
Wire Wire Line
	4850 2450 5100 2450
Wire Wire Line
	4850 4150 5100 4150
Wire Wire Line
	3725 2150 3950 2150
Wire Wire Line
	3725 3850 3950 3850
$Comp
L LibCool:RES(M) R5
U 1 1
P 3750 2350
F 0 "R5" H 3825 2425 39  0000 C CNN
F 1 "10K" H 3700 2425 39  0000 C CNN
F 2 "NewLibCool:0805_R" H 3750 2350 60  0001 C CNN
F 3 "" H 3750 2350 60  0000 C CNN
	1    3750 2350
	-1   0    0    1   
$EndComp
Wire Wire Line
	3900 2350 3950 2350
$Comp
L LibCool:RES(M) R6
U 1 1
P 3750 4050
F 0 "R6" H 3825 4125 39  0000 C CNN
F 1 "10K" H 3700 4125 39  0000 C CNN
F 2 "NewLibCool:0805_R" H 3750 4050 60  0001 C CNN
F 3 "" H 3750 4050 60  0000 C CNN
	1    3750 4050
	-1   0    0    1   
$EndComp
Wire Wire Line
	3900 4050 3950 4050
Text Label 3375 2350 0    50   ~ 0
6V
Wire Wire Line
	3375 2350 3600 2350
Wire Wire Line
	3375 4050 3600 4050
Text Label 3375 4050 0    50   ~ 0
6V
$Comp
L LibCool:RES(M) R3
U 1 1
P 3550 2050
F 0 "R3" V 3550 1975 39  0000 C CNN
F 1 "20K" H 3550 2125 39  0000 C CNN
F 2 "NewLibCool:0805_R" H 3550 2050 60  0001 C CNN
F 3 "" H 3550 2050 60  0000 C CNN
	1    3550 2050
	0    -1   -1   0   
$EndComp
Wire Wire Line
	3950 2250 3550 2250
$Comp
L LibCool:RES(M) R4
U 1 1
P 3550 3750
F 0 "R4" V 3550 3675 39  0000 C CNN
F 1 "20K" H 3550 3825 39  0000 C CNN
F 2 "NewLibCool:0805_R" H 3550 3750 60  0001 C CNN
F 3 "" H 3550 3750 60  0000 C CNN
	1    3550 3750
	0    -1   -1   0   
$EndComp
Wire Wire Line
	3950 3950 3550 3950
Wire Wire Line
	3725 3550 3725 3850
Wire Wire Line
	5100 3550 5100 4150
Wire Wire Line
	3725 3550 5100 3550
Wire Wire Line
	3725 3550 3550 3550
Wire Wire Line
	3550 3550 3550 3600
Connection ~ 3725 3550
Wire Wire Line
	3550 3950 3550 3900
Wire Wire Line
	3550 2200 3550 2250
Wire Wire Line
	5100 2450 5100 1850
Wire Wire Line
	5100 1850 3725 1850
Wire Wire Line
	3550 1850 3550 1900
Wire Wire Line
	3725 2150 3725 1850
Connection ~ 3725 1850
Wire Wire Line
	3725 1850 3550 1850
$Comp
L LibCool:RES(M) R1
U 1 1
P 3175 2250
F 0 "R1" H 3175 2175 39  0000 C CNN
F 1 "10K" H 3175 2325 39  0000 C CNN
F 2 "NewLibCool:0805_R" H 3175 2250 60  0001 C CNN
F 3 "" H 3175 2250 60  0000 C CNN
	1    3175 2250
	-1   0    0    1   
$EndComp
$Comp
L LibCool:RES(M) R2
U 1 1
P 3175 3950
F 0 "R2" H 3175 3875 39  0000 C CNN
F 1 "10K" H 3175 4025 39  0000 C CNN
F 2 "NewLibCool:0805_R" H 3175 3950 60  0001 C CNN
F 3 "" H 3175 3950 60  0000 C CNN
	1    3175 3950
	-1   0    0    1   
$EndComp
Wire Wire Line
	3325 2250 3550 2250
Connection ~ 3550 2250
Wire Wire Line
	3325 3950 3550 3950
Connection ~ 3550 3950
Wire Wire Line
	2525 3250 2700 3250
Wire Wire Line
	2525 2850 2700 2850
Wire Wire Line
	3025 2250 2700 2250
Wire Wire Line
	2700 2250 2700 2850
Wire Wire Line
	2700 3250 2700 3950
Wire Wire Line
	2700 3950 3025 3950
$Comp
L LibCool:C(M) C1
U 1 1
P 2375 2850
F 0 "C1" H 2375 2950 40  0000 C CNN
F 1 "1uF" H 2375 2750 47  0000 C CNN
F 2 "Capacitor_THT:CP_Radial_D5.0mm_P2.50mm" H 2413 2700 30  0001 C CNN
F 3 "" H 2375 2850 60  0000 C CNN
	1    2375 2850
	1    0    0    1   
$EndComp
Wire Wire Line
	7950 2850 8400 2850
Wire Wire Line
	7950 3650 8400 3650
Wire Wire Line
	7950 4050 8400 4050
Wire Wire Line
	7950 2450 8400 2450
Wire Wire Line
	8700 2850 9350 2850
Wire Wire Line
	8700 3650 9350 3650
Connection ~ 9350 2850
Connection ~ 9350 3650
$Comp
L LibCool:RES(M) R13
U 1 1
P 6500 4600
F 0 "R13" H 6440 4600 39  0000 L CNN
F 1 "100K" H 6580 4570 39  0000 L CNN
F 2 "NewLibCool:0805_R" H 6500 4600 60  0001 C CNN
F 3 "" H 6500 4600 60  0000 C CNN
	1    6500 4600
	1    0    0    -1  
$EndComp
$Comp
L power:GND #PWR0131
U 1 1
P 4450 6600
F 0 "#PWR0131" H 4450 6350 50  0001 C CNN
F 1 "GND" H 4450 6450 50  0001 C CNN
F 2 "" H 4450 6600 50  0000 C CNN
F 3 "" H 4450 6600 50  0000 C CNN
	1    4450 6600
	1    0    0    -1  
$EndComp
$Comp
L amp-rescue:LM78M05CT-Hifi-rescue U1
U 1 1
P 4450 6325
F 0 "U1" H 4450 6525 50  0000 C CNN
F 1 "78L12" H 4575 6125 39  0000 C CNN
F 2 "Package_TO_SOT_SMD:SOT-89-3" H 4450 6425 50  0001 C CIN
F 3 "" H 4450 6325 50  0001 C CNN
	1    4450 6325
	1    0    0    -1  
$EndComp
$Comp
L LibCool:CC1 C10
U 1 1
P 4975 6425
F 0 "C10" H 4800 6425 40  0000 L CNN
F 1 "47uF/25V" H 4725 6350 31  0000 L CNN
F 2 "Capacitor_THT:CP_Radial_D10.0mm_P5.00mm" H 4975 6425 60  0001 C CNN
F 3 "" H 4975 6425 60  0000 C CNN
	1    4975 6425
	1    0    0    -1  
$EndComp
$Comp
L LibCool:CC1 C7
U 1 1
P 3475 6425
F 0 "C7" H 3525 6500 40  0000 L CNN
F 1 "1000uF" H 3475 6350 31  0000 L CNN
F 2 "Capacitor_THT:CP_Radial_D10.0mm_P5.00mm" H 3475 6425 60  0001 C CNN
F 3 "" H 3475 6425 60  0000 C CNN
	1    3475 6425
	1    0    0    -1  
$EndComp
$Comp
L LibCool:CC1 C6
U 1 1
P 3250 6425
F 0 "C6" H 3300 6500 40  0000 L CNN
F 1 "1000uF" H 3250 6350 31  0000 L CNN
F 2 "Capacitor_THT:CP_Radial_D10.0mm_P5.00mm" H 3250 6425 60  0001 C CNN
F 3 "" H 3250 6425 60  0000 C CNN
	1    3250 6425
	1    0    0    -1  
$EndComp
Wire Wire Line
	5225 6325 5225 6275
$Comp
L LibCool:C(MM) C5
U 1 1
P 5225 6425
F 0 "C5" V 5150 6325 39  0000 C CNN
F 1 "0.1uF" V 5300 6325 39  0000 C CNN
F 2 "NewLibCool:0805_C" H 5263 6275 30  0001 C CNN
F 3 "" H 5225 6425 60  0000 C CNN
	1    5225 6425
	0    1    1    0   
$EndComp
Wire Wire Line
	2700 6325 2700 6275
$Comp
L LibCool:DIODE* D1
U 1 1
P 2700 6425
F 0 "D1" V 2700 6350 40  0000 C CNN
F 1 "SS34" V 2600 6325 40  0000 C CNN
F 2 "Diodes_SMD:D_SMA" H 2700 6425 60  0001 C CNN
F 3 "" H 2700 6425 60  0000 C CNN
	1    2700 6425
	0    -1   -1   0   
$EndComp
$Comp
L LibCool:C(MM) C3
U 1 1
P 6075 6425
F 0 "C3" V 6000 6500 39  0000 C CNN
F 1 "0.1uF" V 6150 6525 39  0000 C CNN
F 2 "NewLibCool:0805_C" H 6113 6275 30  0001 C CNN
F 3 "" H 6075 6425 60  0000 C CNN
	1    6075 6425
	0    1    1    0   
$EndComp
Text Label 6175 6275 0    50   ~ 0
6V
$Comp
L LibCool:RES(M) R8
U 1 1
P 6325 6425
F 0 "R8" V 6300 6475 39  0000 L CNN
F 1 "100K" V 6375 6475 39  0000 L CNN
F 2 "NewLibCool:0805_R" H 6325 6425 60  0001 C CNN
F 3 "" H 6325 6425 60  0000 C CNN
	1    6325 6425
	0    1    1    0   
$EndComp
Wire Wire Line
	5225 6575 5225 6525
Wire Wire Line
	4975 6575 5225 6575
Connection ~ 3475 6575
Wire Wire Line
	3475 6575 3250 6575
Connection ~ 3250 6575
Wire Wire Line
	2700 6525 2700 6575
$Comp
L LibCool:RES(M) R14
U 1 1
P 6500 4700
F 0 "R14" H 6440 4700 39  0000 L CNN
F 1 "100K" H 6580 4670 39  0000 L CNN
F 2 "NewLibCool:0805_R" H 6500 4700 60  0001 C CNN
F 3 "" H 6500 4700 60  0000 C CNN
	1    6500 4700
	1    0    0    -1  
$EndComp
$Comp
L LibCool:RES(M) R11
U 1 1
P 6100 4550
F 0 "R11" V 6150 4400 39  0000 L CNN
F 1 "750K" V 6100 4375 36  0000 L CNN
F 2 "NewLibCool:0805_R" H 6100 4550 60  0001 C CNN
F 3 "" H 6100 4550 60  0000 C CNN
	1    6100 4550
	0    -1   -1   0   
$EndComp
Connection ~ 4450 6575
Connection ~ 4975 6575
Wire Wire Line
	4975 6575 4450 6575
Wire Wire Line
	5425 6250 5425 6275
Wire Wire Line
	6075 6275 6075 6325
Wire Wire Line
	6075 6275 6325 6275
Connection ~ 6075 6275
Wire Wire Line
	5875 6575 6075 6575
Wire Wire Line
	6075 6525 6075 6575
Connection ~ 6075 6575
Wire Wire Line
	6075 6575 6325 6575
Wire Wire Line
	4450 6575 4450 6600
Wire Notes Line
	725  5825 6650 5825
Text Notes 3325 7450 0    157  ~ 31
POWER
Text Notes 3450 4825 0    157  ~ 31
Preamplifier
Wire Notes Line
	2950 1550 5375 1550
Wire Notes Line
	5375 1550 5375 4525
Wire Notes Line
	5375 4525 2950 4525
Wire Notes Line
	2950 4525 2950 1550
Wire Notes Line
	5800 1050 10550 1050
Wire Notes Line
	10550 1050 10550 5300
Wire Notes Line
	10550 5300 5800 5300
Wire Notes Line
	5800 5300 5800 1050
Text Notes 7450 5600 0    157  ~ 31
Power amplifier
Wire Wire Line
	4975 2250 5550 2250
Wire Wire Line
	4975 3950 5550 3950
Connection ~ 6425 1800
$Comp
L LibCool:LED(M) D2
U 1 1
P 5425 6725
F 0 "D2" V 5379 6793 50  0000 L CNN
F 1 "LED(M)" V 5470 6793 50  0000 L CNN
F 2 "NewLibCool:LED-3MM" H 5425 6725 60  0001 C CNN
F 3 "" H 5425 6725 60  0000 C CNN
	1    5425 6725
	0    1    1    0   
$EndComp
$Comp
L LibCool:RES(M) R9
U 1 1
P 5425 6425
F 0 "R9" V 5425 6475 39  0000 L CNN
F 1 "10K" V 5500 6475 39  0000 L CNN
F 2 "NewLibCool:0805_R" H 5425 6425 60  0001 C CNN
F 3 "" H 5425 6425 60  0000 C CNN
	1    5425 6425
	0    1    1    0   
$EndComp
Wire Wire Line
	5225 6575 5225 6875
Wire Wire Line
	5225 6875 5425 6875
Connection ~ 5225 6575
Wire Wire Line
	5425 6875 5875 6875
Wire Wire Line
	5875 6875 5875 6575
Connection ~ 5425 6875
Wire Notes Line
	6650 5825 6650 7075
Wire Notes Line
	725  5825 725  7075
$Comp
L power:GND #PWR0106
U 1 1
P 7200 5050
F 0 "#PWR0106" H 7200 4800 50  0001 C CNN
F 1 "GND" H 7200 4900 50  0001 C CNN
F 2 "" H 7200 5050 50  0000 C CNN
F 3 "" H 7200 5050 50  0000 C CNN
	1    7200 5050
	1    0    0    -1  
$EndComp
NoConn ~ 6650 4800
Wire Wire Line
	3475 6275 3725 6275
Wire Wire Line
	3475 6575 3725 6575
$Comp
L LibCool:C(MM) C8
U 1 1
P 3725 6425
F 0 "C8" V 3650 6475 39  0000 C CNN
F 1 "0.1uF" V 3800 6500 31  0000 C CNN
F 2 "NewLibCool:0805_C" H 3763 6275 30  0001 C CNN
F 3 "" H 3725 6425 60  0000 C CNN
	1    3725 6425
	0    1    1    0   
$EndComp
$Comp
L LibCool:C(MM) C9
U 1 1
P 3925 6425
F 0 "C9" V 3850 6500 39  0000 C CNN
F 1 "0.1uF" V 4000 6500 31  0000 C CNN
F 2 "NewLibCool:0805_C" H 3963 6275 30  0001 C CNN
F 3 "" H 3925 6425 60  0000 C CNN
	1    3925 6425
	0    1    1    0   
$EndComp
Wire Wire Line
	3725 6325 3725 6275
Connection ~ 3725 6275
Wire Wire Line
	3725 6275 3925 6275
Wire Wire Line
	3925 6325 3925 6275
Connection ~ 3925 6275
Wire Wire Line
	3925 6275 4050 6275
Wire Wire Line
	3725 6525 3725 6575
Connection ~ 3725 6575
Wire Wire Line
	3725 6575 3925 6575
Wire Wire Line
	3925 6525 3925 6575
Connection ~ 3925 6575
Wire Wire Line
	3925 6575 4450 6575
Wire Wire Line
	5800 6275 5875 6275
$Comp
L LibCool:C(MM) C4
U 1 1
P 5875 6425
F 0 "C4" V 5800 6500 39  0000 C CNN
F 1 "0.1uF" V 5950 6525 39  0000 C CNN
F 2 "NewLibCool:0805_C" H 5913 6275 30  0001 C CNN
F 3 "" H 5875 6425 60  0000 C CNN
	1    5875 6425
	0    1    1    0   
$EndComp
Wire Wire Line
	5875 6325 5875 6275
Connection ~ 5875 6275
Wire Wire Line
	5875 6275 6075 6275
Wire Wire Line
	5875 6525 5875 6575
Connection ~ 5875 6575
$Comp
L LibCool:RES_ADJ RV1
U 1 1
P 1925 3050
F 0 "RV1" H 2085 3360 50  0000 C CNN
F 1 "RES_ADJ" H 2025 2650 50  0000 C CNN
F 2 "NewLibCool:ADJ_RES" H 1925 3050 50  0001 C CNN
F 3 "" H 1925 3050 50  0000 C CNN
	1    1925 3050
	1    0    0    -1  
$EndComp
Wire Wire Line
	1275 3150 1775 3150
Wire Wire Line
	1525 2750 1525 3050
Wire Wire Line
	2700 6275 2900 6275
Wire Wire Line
	2700 6575 2900 6575
Wire Wire Line
	2900 6325 2900 6275
Connection ~ 2900 6275
Wire Wire Line
	2900 6275 3050 6275
Wire Wire Line
	3050 6325 3050 6275
Connection ~ 3050 6275
Wire Wire Line
	3050 6275 3250 6275
Wire Wire Line
	2900 6525 2900 6575
Connection ~ 2900 6575
Wire Wire Line
	2900 6575 3050 6575
Wire Wire Line
	3050 6525 3050 6575
Connection ~ 3050 6575
Wire Wire Line
	3050 6575 3250 6575
$Comp
L LibCool:C(MM) C52
U 1 1
P 3050 6425
F 0 "C52" V 2975 6500 39  0000 C CNN
F 1 "0.1uF" V 3125 6525 31  0000 C CNN
F 2 "NewLibCool:0805_C" H 3088 6275 30  0001 C CNN
F 3 "" H 3050 6425 60  0000 C CNN
	1    3050 6425
	0    1    1    0   
$EndComp
$Comp
L LibCool:C(MM) C51
U 1 1
P 2900 6425
F 0 "C51" V 2825 6500 39  0000 C CNN
F 1 "0.1uF" V 2975 6500 31  0000 C CNN
F 2 "NewLibCool:0805_C" H 2938 6275 30  0001 C CNN
F 3 "" H 2900 6425 60  0000 C CNN
	1    2900 6425
	0    1    1    0   
$EndComp
Wire Wire Line
	6350 4700 6300 4700
Wire Wire Line
	6100 4700 6300 4700
$Comp
L LibCool:C(MM) C12
U 1 1
P 6300 3050
F 0 "C12" H 6250 2950 39  0000 C CNN
F 1 "1uF" H 6400 3000 39  0000 C CNN
F 2 "NewLibCool:0805_C" H 6338 2900 30  0001 C CNN
F 3 "" H 6300 3050 60  0000 C CNN
	1    6300 3050
	0    -1   1    0   
$EndComp
$Comp
L LibCool:C(MM) C11
U 1 1
P 6100 4125
F 0 "C11" H 6050 4025 39  0000 C CNN
F 1 "1uF" H 6200 4075 39  0000 C CNN
F 2 "NewLibCool:0805_C" H 6138 3975 30  0001 C CNN
F 3 "" H 6100 4125 60  0000 C CNN
	1    6100 4125
	0    -1   1    0   
$EndComp
Wire Wire Line
	6100 4225 6100 4400
Connection ~ 6100 4400
Connection ~ 6300 3450
Wire Wire Line
	6300 3150 6300 3450
Connection ~ 6100 4700
Wire Wire Line
	6100 4700 6100 4750
Wire Wire Line
	6100 4400 6650 4400
$Comp
L LibCool:RES(M) R17
U 1 1
P 6100 2725
F 0 "R17" V 6075 2625 39  0000 C CNN
F 1 "51K" V 6150 2600 39  0000 C CNN
F 2 "NewLibCool:0805_R" H 6100 2725 60  0001 C CNN
F 3 "" H 6100 2725 60  0000 C CNN
	1    6100 2725
	0    1    1    0   
$EndComp
Wire Wire Line
	6300 3450 6300 3600
Wire Wire Line
	6300 2650 6600 2650
Wire Wire Line
	6300 2650 6300 2950
Connection ~ 6600 2650
Wire Wire Line
	6100 2875 6100 4025
Wire Wire Line
	6100 2575 6100 1900
Wire Wire Line
	6100 1900 6425 1900
Connection ~ 6425 1900
Text Label 6275 4400 0    50   ~ 0
MUTE
$Comp
L power:GND #PWR036
U 1 1
P 2175 6675
F 0 "#PWR036" H 2175 6425 50  0001 C CNN
F 1 "GND" H 2175 6525 50  0001 C CNN
F 2 "" H 2175 6675 50  0000 C CNN
F 3 "" H 2175 6675 50  0000 C CNN
	1    2175 6675
	1    0    0    -1  
$EndComp
$Comp
L power:GND #PWR0126
U 1 1
P 1625 6400
F 0 "#PWR0126" H 1625 6150 50  0001 C CNN
F 1 "GND" H 1625 6250 50  0001 C CNN
F 2 "" H 1625 6400 50  0000 C CNN
F 3 "" H 1625 6400 50  0000 C CNN
	1    1625 6400
	1    0    0    -1  
$EndComp
Text Label 2050 6575 2    50   ~ 0
MUTE
$Comp
L amp-rescue:BARREL_JACK-Hifi-rescue CON1
U 1 1
P 1325 6275
F 0 "CON1" H 1325 6525 50  0001 C CNN
F 1 "DC-005" H 1225 6500 71  0000 C CNN
F 2 "NewLibCool:DCDCJACK_ALIM" H 1325 6275 50  0001 C CNN
F 3 "" H 1325 6275 50  0000 C CNN
	1    1325 6275
	1    0    0    -1  
$EndComp
$Comp
L amp-rescue:SWITCH_INV-Hifi-rescue SW1
U 1 1
P 2175 6275
F 0 "SW1" H 2175 6025 50  0000 C CNN
F 1 "SWITCH_INV" H 2025 6125 50  0001 C CNN
F 2 "NewLibCool:SWITCH_Toggle" H 2175 6275 50  0001 C CNN
F 3 "" H 2175 6275 50  0000 C CNN
	1    2175 6275
	-1   0    0    1   
$EndComp
Wire Wire Line
	2575 6275 2700 6275
Wire Wire Line
	1625 6175 1775 6175
Wire Wire Line
	1625 6275 1625 6375
Connection ~ 1625 6375
Wire Wire Line
	1625 6375 1625 6400
Wire Wire Line
	1775 6375 1775 6575
Wire Wire Line
	1775 6575 2050 6575
Wire Notes Line
	6575 7075 725  7075
$Comp
L power:+12V #PWR?
U 1 1
P 5425 6250
F 0 "#PWR?" H 5425 6100 50  0001 C CNN
F 1 "+12V" H 5440 6423 50  0000 C CNN
F 2 "" H 5425 6250 50  0001 C CNN
F 3 "" H 5425 6250 50  0001 C CNN
	1    5425 6250
	1    0    0    -1  
$EndComp
$Comp
L power:+12V #PWR?
U 1 1
P 4850 3850
F 0 "#PWR?" H 4850 3700 50  0001 C CNN
F 1 "+12V" H 4865 4023 50  0000 C CNN
F 2 "" H 4850 3850 50  0001 C CNN
F 3 "" H 4850 3850 50  0001 C CNN
	1    4850 3850
	1    0    0    -1  
$EndComp
$Comp
L power:+12V #PWR?
U 1 1
P 4850 2150
F 0 "#PWR?" H 4850 2000 50  0001 C CNN
F 1 "+12V" H 4865 2323 50  0000 C CNN
F 2 "" H 4850 2150 50  0001 C CNN
F 3 "" H 4850 2150 50  0001 C CNN
	1    4850 2150
	1    0    0    -1  
$EndComp
$Comp
L power:+12V #PWR?
U 1 1
P 6425 1425
F 0 "#PWR?" H 6425 1275 50  0001 C CNN
F 1 "+12V" H 6425 1575 50  0000 C CNN
F 2 "" H 6425 1425 50  0001 C CNN
F 3 "" H 6425 1425 50  0001 C CNN
	1    6425 1425
	1    0    0    -1  
$EndComp
$EndSCHEMATC
